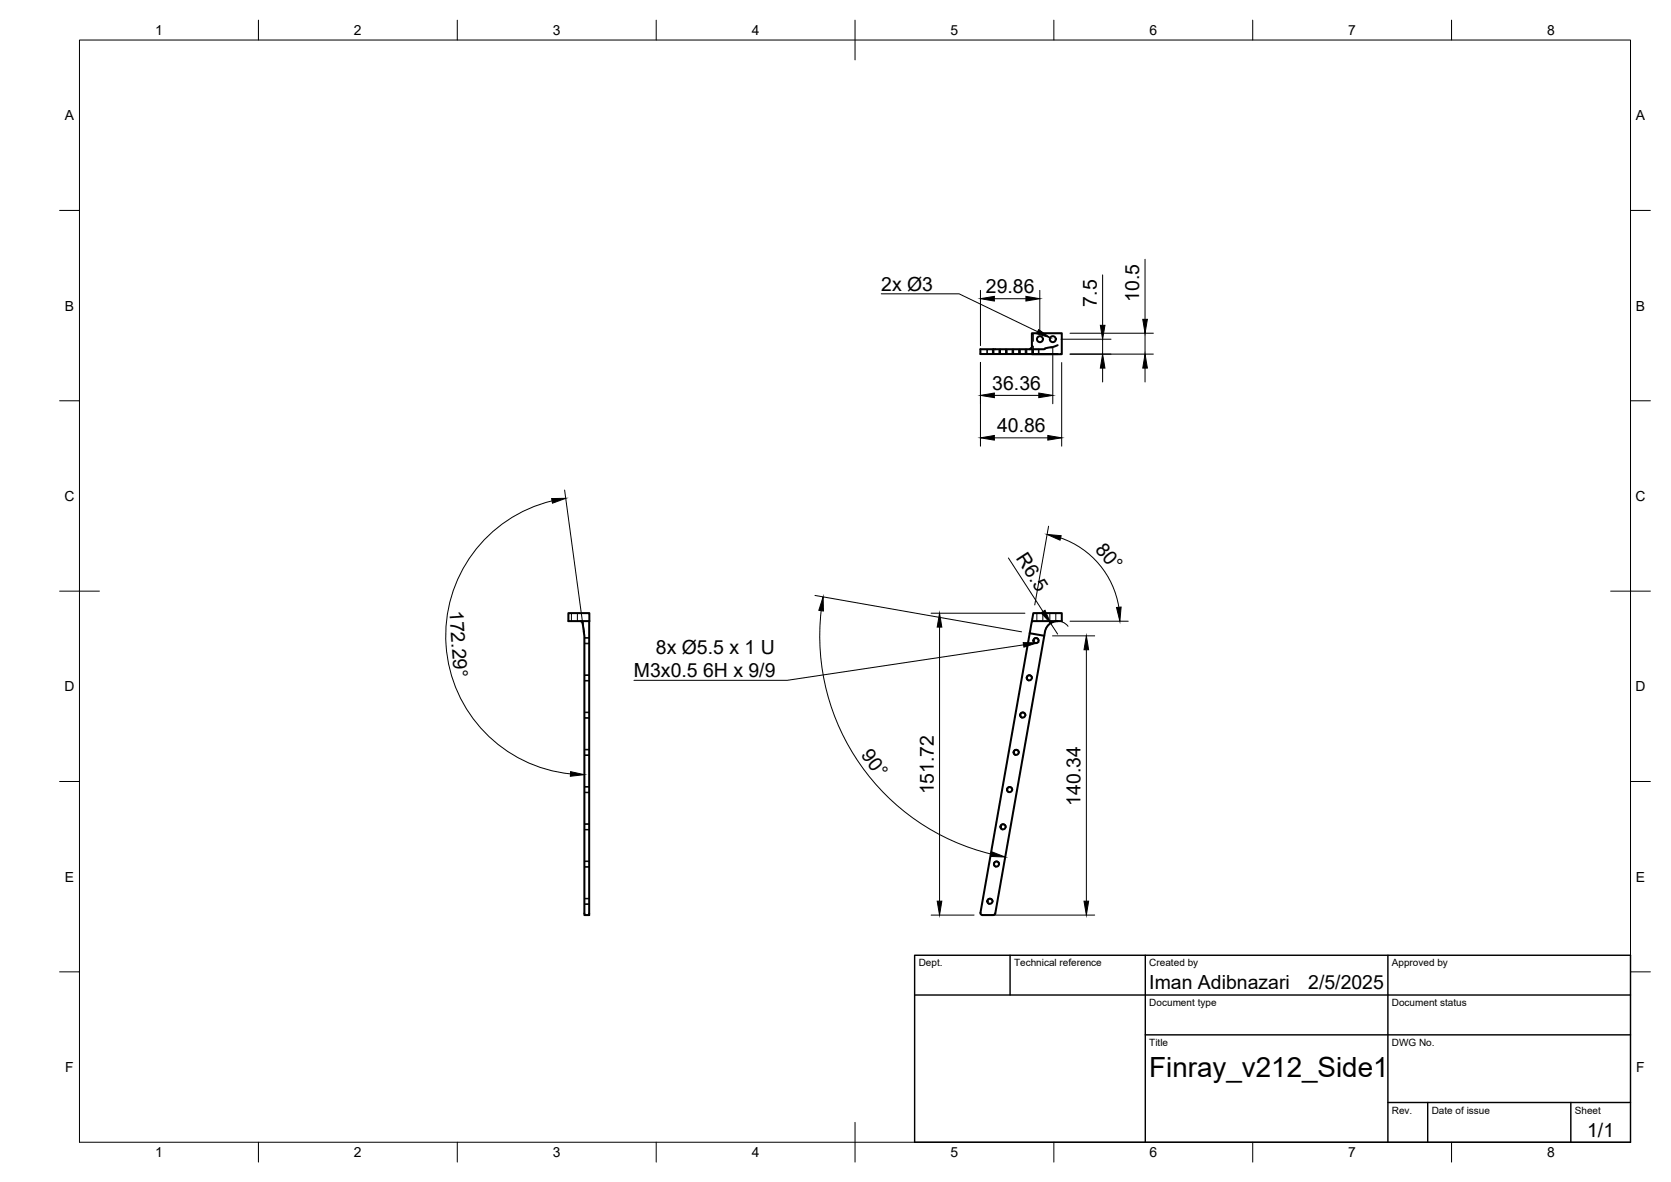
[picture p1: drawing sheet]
<svg xmlns="http://www.w3.org/2000/svg" width="420mm" height="297mm" viewBox="0 0 420 297" stroke-linecap="round" stroke-linejoin="round" font-family="sans-serif">
<!-- layer: Visible -->
<g fill="none" stroke="#000" stroke-width=".51">
<path d="M259.4 87.4l-.5 .4M259.4 87.4l.1-3.7h7.5v5.3h-7.5M265.9 86.7l-1.2 .5-1.8 .3-.3 .3h-16.1v1.2h19.4M142.9 154.1h5.3v2h-5.3zM145.9 156.1l.6 .4 .3 2.3M148.1 156.1v73.9h-1.2v-70.2l-.1-1M258.9 159.1l-12.4 70.4 .5 .5 2.8-.1 .4-.4M259.5 156.1l.3-2h7.2v2h-7.5l-.6 3 3.7 .7M265.9 156.1a3.4 3.4 0 0 0-3.3 3.7l-12.3 69.7"/>
<circle cx="261.5" cy="85.2" r=".75"/>
<circle cx="264.7" cy="85.2" r=".75"/>
<circle cx="257.2" cy="179.7" r=".62"/>
<circle cx="258.8" cy="170.3" r=".62"/>
<circle cx="260.5" cy="161" r=".62"/>
<circle cx="253.9" cy="198.4" r=".62"/>
<circle cx="255.5" cy="189.1" r=".62"/>
<circle cx="250.6" cy="217.1" r=".62"/>
<circle cx="252.2" cy="207.8" r=".62"/>
<circle cx="248.9" cy="226.5" r=".62"/>
</g>
<!-- layer: Hidden -->
<g fill="none" stroke="#000" stroke-width=".25">
<path d="M248.3 87.8v1.2M249.5 87.8v1.2M249.9 87.8v1.2M251.2 87.8v1.2M251.6 87.8v1.2M252.8 87.8v1.2M253.2 87.8v1.2M254.5 87.8v1.2M254.9 87.8v1.2M256.1 87.8v1.2M256.5 87.8v1.2M257.8 87.8v1.2"/>
<path d="M258.2 87.8v1.2M259.4 87.8v1.2M259.8 83.7v2.1M259.8 87v2M259.8 87.8v1.2M261.1 87.8v1.2M143.7 154.1v2M145.2 154.1v2M146.1 156.1l.3 .1 .2 .3 .3 3.3M260.7 154.1v2M262.2 154.1v2M264 154.1v2"/>
<path d="M265.5 154.1v2M146.9 179.1h1.2M146.9 161.6h1.2M146.9 160.4h1.2M146.9 171h1.2M146.9 169.7h1.2M146.9 199.1h1.2M146.9 197.8h1.2M146.9 180.3h1.2M146.9 189.7h1.2M146.9 188.5h1.2M146.9 217.8h1.2"/>
<path d="M146.9 216.5h1.2M146.9 208.4h1.2M146.9 207.2h1.2M146.9 227.1h1.2M146.9 225.9h1.2"/>
</g>
<!-- layer: Visible Narrow -->
<path d="M257.9 179.8a.77 .77 0 0 0-.6-.9 .77 .77 0 0 0-.9 .7 .77 .77 0 0 0 .6 .9M259.6 170.5a.77 .77 0 0 0-.7-.9 .77 .77 0 0 0-.8 .6 .77 .77 0 0 0 .6 .9M261.2 161.1a.77 .77 0 0 0-.6-.9 .77 .77 0 0 0-.9 .7 .77 .77 0 0 0 .7 .9M254.6 198.6a.77 .77 0 0 0-.6-.9 .77 .77 0 0 0-.9 .6 .77 .77 0 0 0 .6 .9M256.3 189.2a.77 .77 0 0 0-.7-.9 .77 .77 0 0 0-.8 .6 .77 .77 0 0 0 .6 .9M251.3 217.3a.77 .77 0 0 0-.6-.9 .77 .77 0 0 0-.9 .6 .77 .77 0 0 0 .6 .9M253 207.9a.77 .77 0 0 0-.7-.9 .77 .77 0 0 0-.8 .7 .77 .77 0 0 0 .6 .9M249.7 226.6a.77 .77 0 0 0-.7-.9 .77 .77 0 0 0-.9 .7 .77 .77 0 0 0 .7 .9" fill="none" stroke="#000" stroke-width=".25"/>
<!-- layer: Hidden Narrow -->
<g fill="none" stroke="#000" stroke-width=".25">
<path d="M248.1 87.8v1.2M249.7 87.8v1.2M249.8 87.8v1.2M251.3 87.8v1.2M251.4 87.8v1.2M253 87.8v1.2M253.1 87.8v1.2M254.6 87.8v1.2M254.7 87.8v1.2M256.3 87.8v1.2M256.4 87.8v1.2M257.9 87.8v1.2"/>
<path d="M258 87.8v1.2M259.6 87.8v1.2M259.7 87.8v1.2M261.2 87.8v1.2M146.9 179h1.2M146.9 161.8h1.2M146.9 160.2h1.2M146.9 171.1h1.2M146.9 169.6h1.2M146.9 199.2h1.2M146.9 197.7h1.2M146.9 180.5h1.2"/>
<path d="M146.9 189.9h1.2M146.9 188.3h1.2M146.9 217.9h1.2M146.9 216.4h1.2M146.9 208.6h1.2M146.9 207h1.2M146.9 227.3h1.2M146.9 225.7h1.2"/>
</g>
<!-- layer: BORDER -->
<g fill="none" stroke="#000" stroke-width=".25">
<path d="M20 10.1h390v276.9h-390zM65 5.1v5M115 5.1v5M165 5.1v5M215 5.1v10M265 5.1v5M315 5.1v5M365 5.1v5M15 52.9h5M410 52.9h5M15 100.7h5M410 100.7h5"/>
<path d="M15 148.6h10M405 148.6h10M15 196.4h5M410 196.4h5M15 244.2h5M410 244.2h5M65 287v5M115 287v5M165 287v5M215 282.1v9.9M265 287v5M315 287v5"/>
<path d="M365 287v5"/>
</g>
<!-- layer: TITLEBLOCK -->
<path d="M230 240.1h180v46.9h-180zM230 250h180M254 240.1v9.9M288 240.1v46.9M349 240.1v46.9M288 260.1h122M349 277.1h61M359 277.1v9.9M395 277.1v9.9" fill="none" stroke="#000" stroke-width=".36"/>
<!-- layer: FD_Dimensions -->
<g fill="none" stroke="#000" stroke-width=".25">
<path d="M246.5 73v13.9M250 75.1h8M261.5 73v10.1M277.2 69.1v12.7M287.9 65.2v15M246.5 91.1v21M250 99.4h11.2M264.7 87.3v14.2M266.8 85.2h12.6M267 91.1v21M269 89h21M269 83.7h21"/>
<path d="M277.2 85.2v3.8M277.2 92.5v3.5M287.9 83.7v5.3M287.9 92.5v3.5M250 110h13.5M138.8 125.9a34.9 34.9 0 0 0-26.6 36.2 34.9 34.9 0 0 0 31.3 32.4M142 123.2l4.5 33.5M263.7 132.2l-3.5 19.8M266.7 135.2a22.1 22.1 0 0 1 14.6 17.4M204.9 149.6l52 9.2M206.5 153.4a56.4 56.4 0 0 0 42.8 61.3M234.1 154.1h23.6"/>
<path d="M236.2 157.6v68.9M253.6 140.2l8.7 13.5M264.2 156.6l1.7 2.7M264.6 159.8h10.7M268.5 157.4a3.2 3.2 0 0 0-5.6 .8M269 156.1h14.7M273.2 163.3v63.2M234.1 230h10.8M249.1 230h26.2"/>
</g>
<g fill="#000" stroke="#000" stroke-width=".25">
<path d="M246.5 75.1l3.5-.6v1.2zM258 74.5l3.5 .6-3.5 .6zM246.5 99.4l3.5-.6v1.1zM261.2 98.8l3.5 .6-3.5 .5zM277.2 89l.6 3.5h-1.1zM276.7 81.8h1.1l-.6 3.4zM287.9 89l.6 3.5h-1.2zM287.3 80.2h1.2l-.6 3.5zM246.5 110l3.5-.6v1.2zM263.5 109.4l3.5 .6-3.5 .6zM138.7 125.3l3.6-.1-3.4 1.3zM263.3 134.3l3.5 .3-.3 1.1z"/>
<path d="M207 150l.1 3.6-1.2-.2zM236.2 154.1l.6 3.5h-1.2zM261.8 154l1-.6 1.4 3.2zM280.7 152.7l1.2-.1-.3 3.5zM273.2 159.8l.5 3.5h-1.1zM143.5 193.9l3.4 .8-3.5 .4zM249.4 214.1l3.4 1.3-3.6-.2zM235.6 226.5h1.2l-.6 3.5zM272.6 226.5h1.1l-.5 3.5z"/>
</g>
<!-- layer: Hole Notes -->
<path d="M261.2 82.8l2.9 2.1-3.5-1zM257.3 161.5l3.5 .1-3.3 1z" fill="#000" stroke="#000" stroke-width=".25"/>
<path d="M221.6 73.8h19.6l19.7 9.6M257.4 162.1l-59.5 8.9h-38.5" fill="none" stroke="#000" stroke-width=".25"/>
<text font-size="7" x="289" y="270.6">Finray_v212_Side1</text>
<g font-size="4.9">
<text x="221.6" y="73.1">2x Ø3</text>
<text x="247.9" y="73.6">29.86</text>
<text x="275.8" y="77.1" transform="rotate(-90 275.8 77.1)">7.5</text>
<text x="286.4" y="75.9" transform="rotate(-90 286.4 75.9)">10.5</text>
<text x="249.5" y="97.9">36.36</text>
<text x="250.7" y="108.6">40.86</text>
<text x="255.3" y="140.3" transform="rotate(57 255.3 140.3)">R6.5</text>
<text x="275.2" y="138.2" transform="rotate(50 275.2 138.2)">80°</text>
<text x="113" y="153.5" transform="rotate(86 113 153.5)">172.29°</text>
<text x="164.9" y="164.4">8x Ø5.5 x 1 U</text>
<text x="159.4" y="170.3">M3x0.5</text>
<text x="176.8" y="170.3">6H x 9/9</text>
<text x="216.4" y="189.8" transform="rotate(53 216.4 189.8)">90°</text>
<text x="234.8" y="199.7" transform="rotate(-90 234.8 199.7)">151.72</text>
<text x="271.7" y="202.5" transform="rotate(-90 271.7 202.5)">140.34</text>
<text x="289" y="248.5">Iman Adibnazari</text>
<text x="329" y="248.5">2/5/2025</text>
<text x="399.1" y="285.7">1/1</text>
</g>
<g font-size="3.5">
<text x="39" y="8.8">1</text>
<text x="89" y="8.8">2</text>
<text x="139" y="8.8">3</text>
<text x="189" y="8.8">4</text>
<text x="239" y="8.8">5</text>
<text x="289" y="8.8">6</text>
<text x="339" y="8.8">7</text>
<text x="389" y="8.8">8</text>
<text x="16.3" y="30.2">A</text>
<text x="411.3" y="30.2">A</text>
<text x="16.3" y="78">B</text>
<text x="411.3" y="78">B</text>
<text x="16.2" y="125.9">C</text>
<text x="411.2" y="125.9">C</text>
<text x="16.2" y="173.7">D</text>
<text x="411.2" y="173.7">D</text>
<text x="16.3" y="221.6">E</text>
<text x="411.3" y="221.6">E</text>
<text x="16.4" y="269.4">F</text>
<text x="411.4" y="269.4">F</text>
<text x="39" y="290.8">1</text>
<text x="89" y="290.8">2</text>
<text x="139" y="290.8">3</text>
<text x="189" y="290.8">4</text>
<text x="239" y="290.8">5</text>
<text x="289" y="290.8">6</text>
<text x="339" y="290.8">7</text>
<text x="389" y="290.8">8</text>
</g>
<g font-size="2.5">
<text x="231" y="242.9">Dept.</text>
<text x="255" y="242.9">Technical reference</text>
<text x="289" y="242.9">Created by</text>
<text x="350" y="242.9">Approved by</text>
<text x="289" y="252.8">Document type</text>
<text x="350" y="252.8">Document status</text>
<text x="289" y="262.9">Title</text>
<text x="350" y="262.9">DWG No.</text>
<text x="350" y="279.9">Rev.</text>
<text x="360" y="279.9">Date of issue</text>
<text x="396" y="279.9">Sheet</text>
</g>
</svg>
